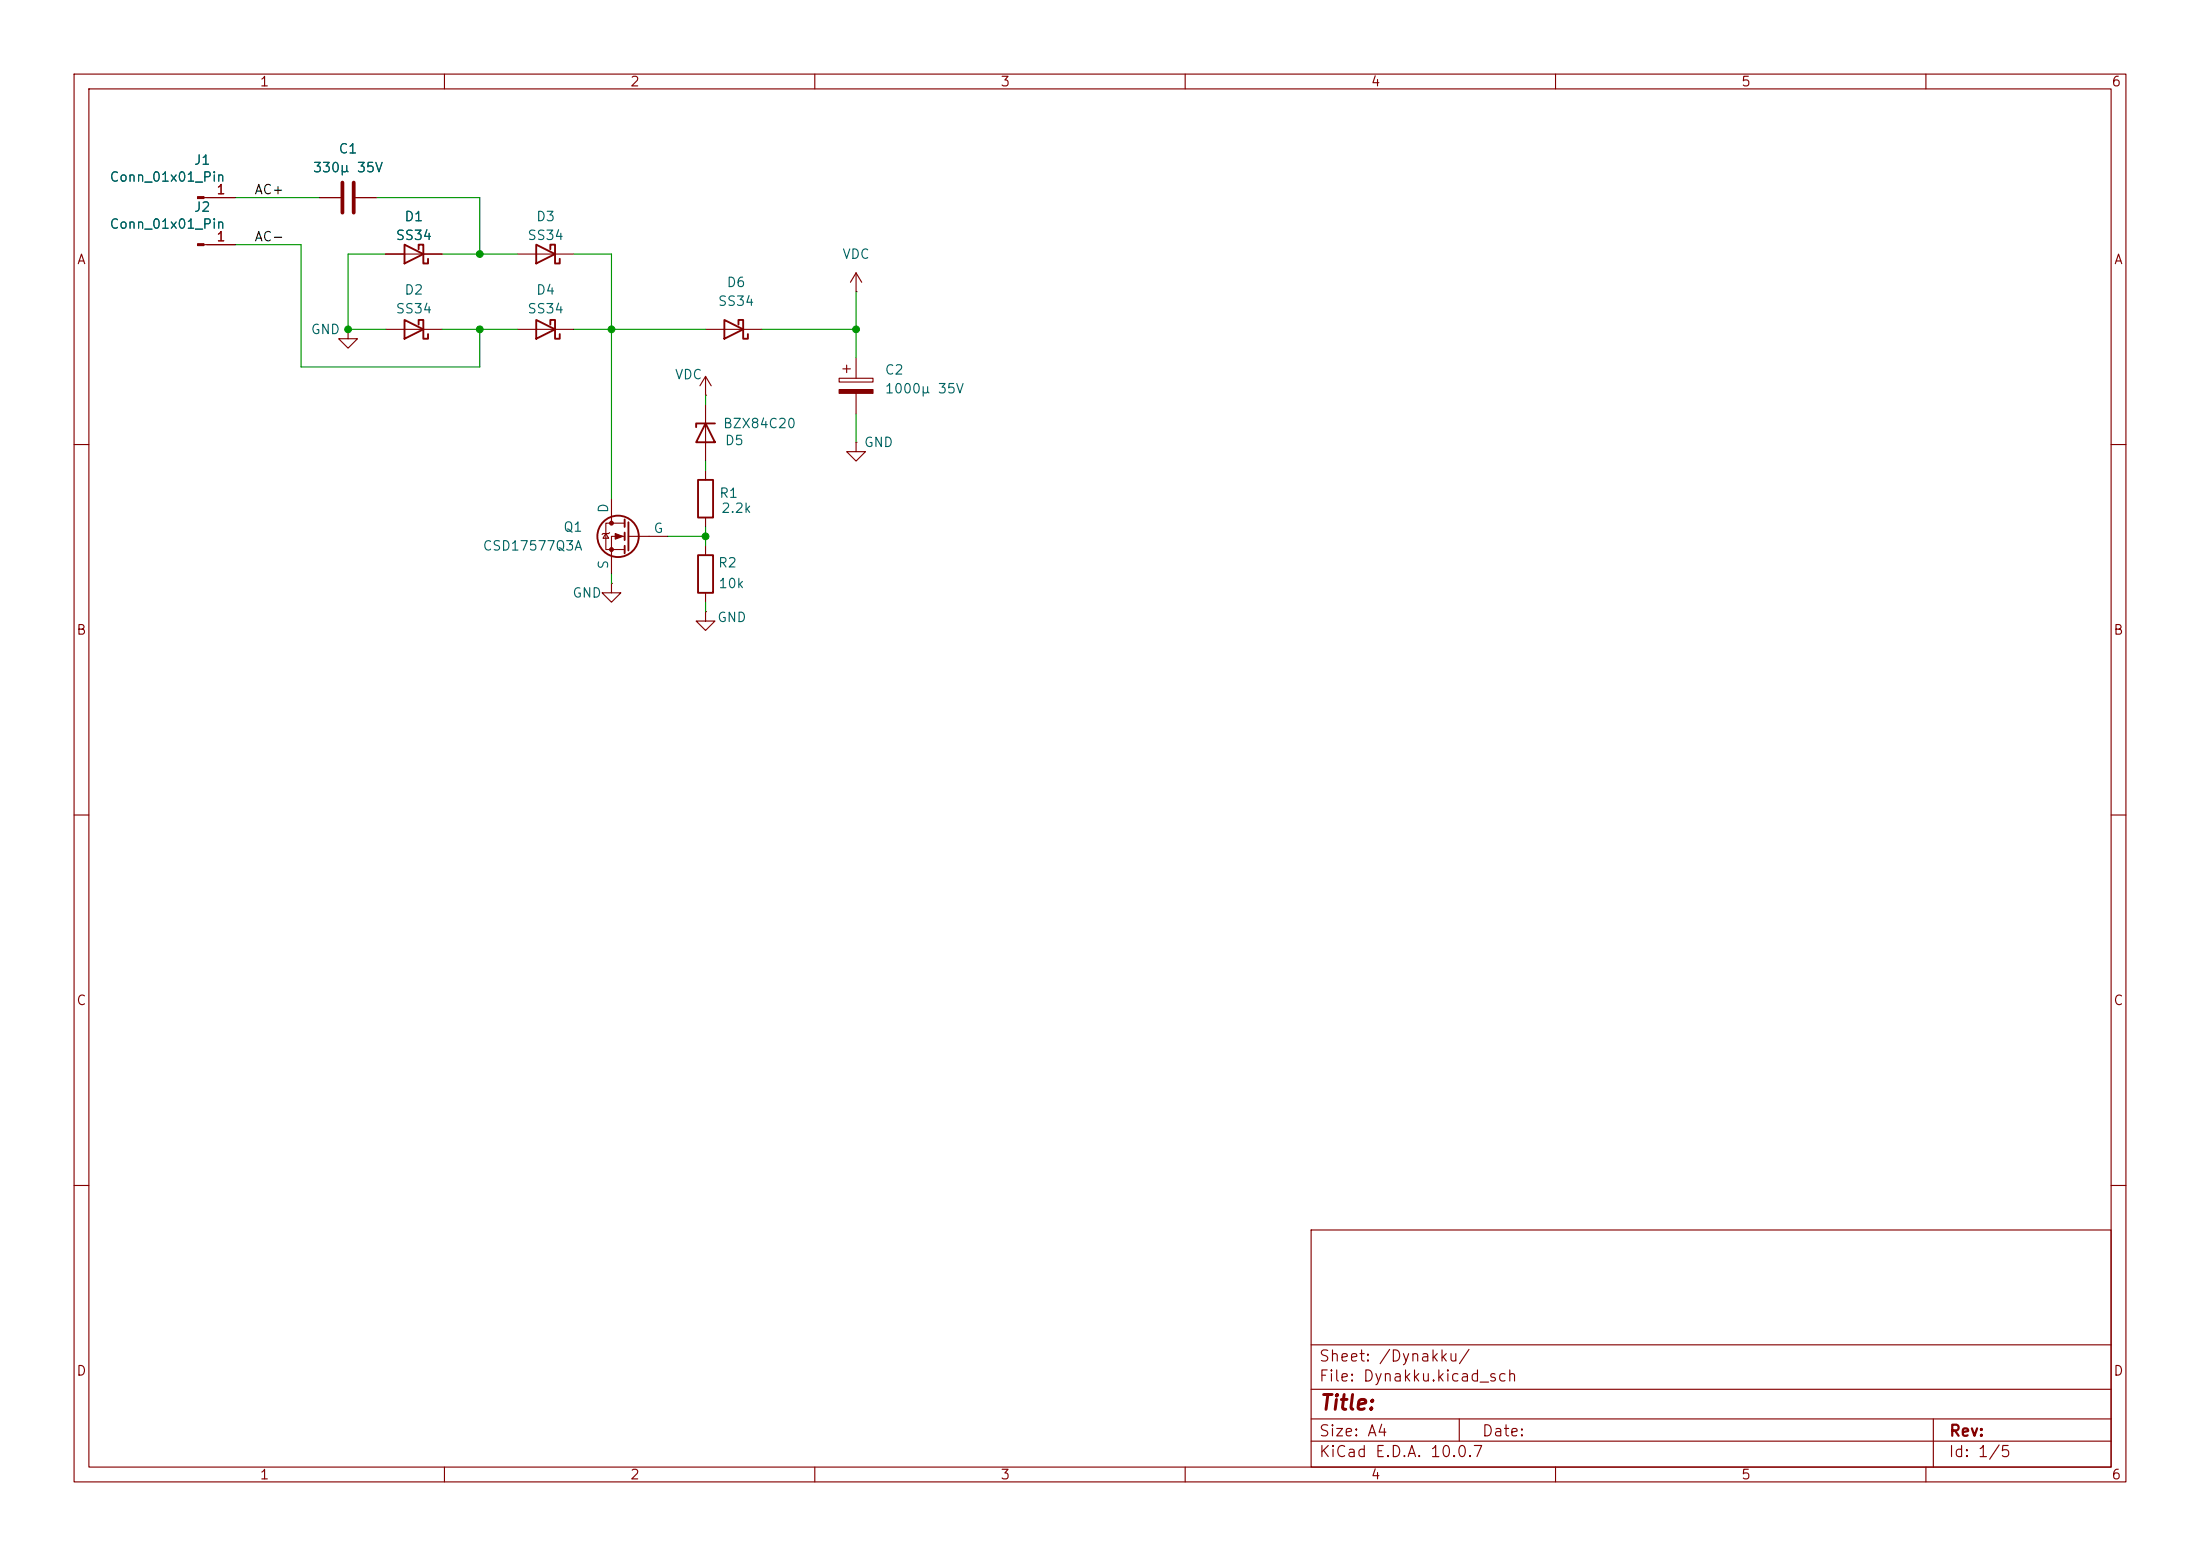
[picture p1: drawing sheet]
(kicad_sch
 (version 20260306)
 (generator "eeschema")
 (generator_version "10.0")
 (paper "A4")
 (lib_symbols
  (symbol "Connector:Conn_01x01_Pin"
   (pin_names
    (offset 1.016) (hide yes)) (exclude_from_sim no) (in_bom yes) (on_board yes)
   (in_pos_files yes)
   (duplicate_pin_numbers_are_jumpers no)
   (property "Reference" "J" (at 0 2.54 0) (show_name no) (do_not_autoplace no) (effects (font (size 1.27 1.27))))
   (property "Value" "Conn_01x01_Pin" (at 0 -2.54 0) (show_name no) (do_not_autoplace no) (effects (font (size 1.27 1.27))))
   (property "Footprint" "" (at 0 0 0) (show_name no) (do_not_autoplace no) (hide yes) (effects (font (size 1.27 1.27))))
   (property "Datasheet" "" (at 0 0 0) (show_name no) (do_not_autoplace no) (hide yes) (effects (font (size 1.27 1.27))))
   (property "Description" "Generic connector, single row, 01x01, script generated" (at 0 0 0) (show_name no) (do_not_autoplace no) (hide yes) (effects (font (size 1.27 1.27))))
   (property "ki_locked" "" (at 0 0 0) (show_name no) (do_not_autoplace no) (effects (font (size 1.27 1.27))))
   (symbol "Conn_01x01_Pin_1_1"
    (rectangle (start 0.8636 0.127) (end 0 -0.127) (stroke (width 0.1524) (type default)) (fill (type outline)))
    (polyline (pts (xy 1.27 0) (xy 0.8636 0)) (stroke (width 0.1524) (type default)) (fill (type none)))
    (pin passive line (at 5.08 0 180) (length 3.81) (name "Pin_1" (effects (font (size 1.27 1.27)))) (number "1" (effects (font (size 1.27 1.27))))))
   (embedded_fonts no))
  (symbol "Device:C"
   (pin_numbers (hide yes))
   (pin_names
    (offset 0.254)) (exclude_from_sim no) (in_bom yes) (on_board yes)
   (in_pos_files yes)
   (duplicate_pin_numbers_are_jumpers no)
   (property "Reference" "C" (at 0.635 2.54 0) (show_name no) (do_not_autoplace no) (effects (font (size 1.27 1.27)) (justify left)))
   (property "Value" "C" (at 0.635 -2.54 0) (show_name no) (do_not_autoplace no) (effects (font (size 1.27 1.27)) (justify left)))
   (property "Footprint" "" (at 0.9652 -3.81 0) (show_name no) (do_not_autoplace no) (hide yes) (effects (font (size 1.27 1.27))))
   (property "Datasheet" "" (at 0 0 0) (show_name no) (do_not_autoplace no) (hide yes) (effects (font (size 1.27 1.27))))
   (property "Description" "Unpolarized capacitor" (at 0 0 0) (show_name no) (do_not_autoplace no) (hide yes) (effects (font (size 1.27 1.27))))
   (symbol "C_0_1"
    (polyline (pts (xy -2.032 0.762) (xy 2.032 0.762)) (stroke (width 0.508) (type default)) (fill (type none)))
    (polyline (pts (xy -2.032 -0.762) (xy 2.032 -0.762)) (stroke (width 0.508) (type default)) (fill (type none))))
   (symbol "C_1_1"
    (pin passive line (at 0 3.81 270) (length 2.794) (name "" (effects (font (size 1.27 1.27)))) (number "1" (effects (font (size 1.27 1.27)))))
    (pin passive line (at 0 -3.81 90) (length 2.794) (name "" (effects (font (size 1.27 1.27)))) (number "2" (effects (font (size 1.27 1.27))))))
   (embedded_fonts no))
  (symbol "Device:C_Polarized"
   (pin_numbers (hide yes))
   (pin_names
    (offset 0.254)) (exclude_from_sim no) (in_bom yes) (on_board yes)
   (in_pos_files yes)
   (duplicate_pin_numbers_are_jumpers no)
   (property "Reference" "C" (at 0.635 2.54 0) (show_name no) (do_not_autoplace no) (effects (font (size 1.27 1.27)) (justify left)))
   (property "Value" "C_Polarized" (at 0.635 -2.54 0) (show_name no) (do_not_autoplace no) (effects (font (size 1.27 1.27)) (justify left)))
   (property "Footprint" "" (at 0.9652 -3.81 0) (show_name no) (do_not_autoplace no) (hide yes) (effects (font (size 1.27 1.27))))
   (property "Datasheet" "" (at 0 0 0) (show_name no) (do_not_autoplace no) (hide yes) (effects (font (size 1.27 1.27))))
   (property "Description" "Polarized capacitor" (at 0 0 0) (show_name no) (do_not_autoplace no) (hide yes) (effects (font (size 1.27 1.27))))
   (symbol "C_Polarized_0_1"
    (rectangle (start -2.286 0.508) (end 2.286 1.016) (stroke (width 0) (type default)) (fill (type none)))
    (polyline (pts (xy -1.778 2.286) (xy -0.762 2.286)) (stroke (width 0) (type default)) (fill (type none)))
    (polyline (pts (xy -1.27 2.794) (xy -1.27 1.778)) (stroke (width 0) (type default)) (fill (type none)))
    (rectangle (start 2.286 -0.508) (end -2.286 -1.016) (stroke (width 0) (type default)) (fill (type outline))))
   (symbol "C_Polarized_1_1"
    (pin passive line (at 0 3.81 270) (length 2.794) (name "" (effects (font (size 1.27 1.27)))) (number "1" (effects (font (size 1.27 1.27)))))
    (pin passive line (at 0 -3.81 90) (length 2.794) (name "" (effects (font (size 1.27 1.27)))) (number "2" (effects (font (size 1.27 1.27))))))
   (embedded_fonts no))
  (symbol "Device:D_Schottky"
   (pin_numbers (hide yes))
   (pin_names
    (offset 1.016) (hide yes)) (exclude_from_sim no) (in_bom yes) (on_board yes)
   (in_pos_files yes)
   (duplicate_pin_numbers_are_jumpers no)
   (property "Reference" "D" (at 0 2.54 0) (show_name no) (do_not_autoplace no) (effects (font (size 1.27 1.27))))
   (property "Value" "D_Schottky" (at 0 -2.54 0) (show_name no) (do_not_autoplace no) (effects (font (size 1.27 1.27))))
   (property "Footprint" "" (at 0 0 0) (show_name no) (do_not_autoplace no) (hide yes) (effects (font (size 1.27 1.27))))
   (property "Datasheet" "" (at 0 0 0) (show_name no) (do_not_autoplace no) (hide yes) (effects (font (size 1.27 1.27))))
   (property "Description" "Schottky diode" (at 0 0 0) (show_name no) (do_not_autoplace no) (hide yes) (effects (font (size 1.27 1.27))))
   (symbol "D_Schottky_0_1"
    (polyline (pts (xy -1.905 0.635) (xy -1.905 1.27) (xy -1.27 1.27) (xy -1.27 -1.27) (xy -0.635 -1.27) (xy -0.635 -0.635)) (stroke (width 0.254) (type default)) (fill (type none)))
    (polyline (pts (xy 1.27 1.27) (xy 1.27 -1.27) (xy -1.27 0) (xy 1.27 1.27)) (stroke (width 0.254) (type default)) (fill (type none)))
    (polyline (pts (xy 1.27 0) (xy -1.27 0)) (stroke (width 0) (type default)) (fill (type none))))
   (symbol "D_Schottky_1_1"
    (pin passive line (at -3.81 0 0) (length 2.54) (name "K" (effects (font (size 1.27 1.27)))) (number "1" (effects (font (size 1.27 1.27)))))
    (pin passive line (at 3.81 0 180) (length 2.54) (name "A" (effects (font (size 1.27 1.27)))) (number "2" (effects (font (size 1.27 1.27))))))
   (embedded_fonts no))
  (symbol "Device:R"
   (pin_numbers (hide yes))
   (pin_names
    (offset 0)) (exclude_from_sim no) (in_bom yes) (on_board yes)
   (in_pos_files yes)
   (duplicate_pin_numbers_are_jumpers no)
   (property "Reference" "R" (at 2.032 0 90) (show_name no) (do_not_autoplace no) (effects (font (size 1.27 1.27))))
   (property "Value" "R" (at 0 0 90) (show_name no) (do_not_autoplace no) (effects (font (size 1.27 1.27))))
   (property "Footprint" "" (at -1.778 0 90) (show_name no) (do_not_autoplace no) (hide yes) (effects (font (size 1.27 1.27))))
   (property "Datasheet" "" (at 0 0 0) (show_name no) (do_not_autoplace no) (hide yes) (effects (font (size 1.27 1.27))))
   (property "Description" "Resistor" (at 0 0 0) (show_name no) (do_not_autoplace no) (hide yes) (effects (font (size 1.27 1.27))))
   (symbol "R_0_1"
    (rectangle (start -1.016 -2.54) (end 1.016 2.54) (stroke (width 0.254) (type default)) (fill (type none))))
   (symbol "R_1_1"
    (pin passive line (at 0 3.81 270) (length 1.27) (name "" (effects (font (size 1.27 1.27)))) (number "1" (effects (font (size 1.27 1.27)))))
    (pin passive line (at 0 -3.81 90) (length 1.27) (name "" (effects (font (size 1.27 1.27)))) (number "2" (effects (font (size 1.27 1.27))))))
   (embedded_fonts no))
  (symbol "Diode:BZX84Cxx"
   (pin_numbers (hide yes))
   (pin_names (hide yes)) (exclude_from_sim no) (in_bom yes) (on_board yes)
   (in_pos_files yes)
   (duplicate_pin_numbers_are_jumpers no)
   (property "Reference" "D" (at 0 3.81 0) (show_name no) (do_not_autoplace no) (effects (font (size 1.27 1.27))))
   (property "Value" "BZX84Cxx" (at 0 -3.81 0) (show_name no) (do_not_autoplace no) (effects (font (size 1.27 1.27))))
   (property "Footprint" "Package_TO_SOT_SMD:SOT-23" (at 0 0 0) (show_name no) (do_not_autoplace no) (hide yes) (effects (font (size 1.27 1.27))))
   (property "Datasheet" "https://diotec.com/tl_files/diotec/files/pdf/datasheets/bzx84c2v4.pdf" (at 0 0 0) (show_name no) (do_not_autoplace no) (hide yes) (effects (font (size 1.27 1.27))))
   (property "Description" "300mW Zener Diode, SOT-23" (at 0 0 0) (show_name no) (do_not_autoplace no) (hide yes) (effects (font (size 1.27 1.27))))
   (symbol "BZX84Cxx_0_1"
    (polyline (pts (xy -1.27 -1.27) (xy -1.27 1.27) (xy -0.762 1.27)) (stroke (width 0.254) (type default)) (fill (type none)))
    (polyline (pts (xy 1.27 0) (xy -1.27 0)) (stroke (width 0) (type default)) (fill (type none)))
    (polyline (pts (xy 1.27 -1.27) (xy 1.27 1.27) (xy -1.27 0) (xy 1.27 -1.27)) (stroke (width 0.254) (type default)) (fill (type none))))
   (symbol "BZX84Cxx_1_1"
    (pin passive line (at 3.81 0 180) (length 2.54) (name "A" (effects (font (size 1.27 1.27)))) (number "1" (effects (font (size 1.27 1.27)))))
    (pin no_connect line (at 1.27 0 180) (length 2.54) (hide yes) (name "NC" (effects (font (size 1.27 1.27)))) (number "2" (effects (font (size 1.27 1.27)))))
    (pin passive line (at -3.81 0 0) (length 2.54) (name "K" (effects (font (size 1.27 1.27)))) (number "3" (effects (font (size 1.27 1.27))))))
   (embedded_fonts no))
  (symbol "Simulation_SPICE:NMOS"
   (pin_numbers (hide yes))
   (pin_names
    (offset 0)) (exclude_from_sim no) (in_bom yes) (on_board yes)
   (in_pos_files yes)
   (duplicate_pin_numbers_are_jumpers no)
   (property "Reference" "Q" (at 5.08 1.27 0) (show_name no) (do_not_autoplace no) (effects (font (size 1.27 1.27)) (justify left)))
   (property "Value" "NMOS" (at 5.08 -1.27 0) (show_name no) (do_not_autoplace no) (effects (font (size 1.27 1.27)) (justify left)))
   (property "Footprint" "" (at 5.08 2.54 0) (show_name no) (do_not_autoplace no) (hide yes) (effects (font (size 1.27 1.27))))
   (property "Datasheet" "https://ngspice.sourceforge.io/docs/ngspice-html-manual/manual.xhtml#cha_MOSFETs" (at 0 -12.7 0) (show_name no) (do_not_autoplace no) (hide yes) (effects (font (size 1.27 1.27))))
   (property "Description" "N-MOSFET transistor, drain/source/gate" (at 0 0 0) (show_name no) (do_not_autoplace no) (hide yes) (effects (font (size 1.27 1.27))))
   (property "Sim.Device" "NMOS" (at 0 -17.145 0) (show_name no) (do_not_autoplace no) (hide yes) (effects (font (size 1.27 1.27))))
   (property "Sim.Type" "VDMOS" (at 0 -19.05 0) (show_name no) (do_not_autoplace no) (hide yes) (effects (font (size 1.27 1.27))))
   (property "Sim.Pins" "1=D 2=G 3=S" (at 0 -15.24 0) (show_name no) (do_not_autoplace no) (hide yes) (effects (font (size 1.27 1.27))))
   (symbol "NMOS_0_1"
    (polyline (pts (xy 0.254 1.905) (xy 0.254 -1.905)) (stroke (width 0.254) (type default)) (fill (type none)))
    (polyline (pts (xy 0.254 0) (xy -2.54 0)) (stroke (width 0) (type default)) (fill (type none)))
    (polyline (pts (xy 0.762 2.286) (xy 0.762 1.27)) (stroke (width 0.254) (type default)) (fill (type none)))
    (polyline (pts (xy 0.762 0.508) (xy 0.762 -0.508)) (stroke (width 0.254) (type default)) (fill (type none)))
    (polyline (pts (xy 0.762 -1.27) (xy 0.762 -2.286)) (stroke (width 0.254) (type default)) (fill (type none)))
    (polyline (pts (xy 0.762 -1.778) (xy 3.302 -1.778) (xy 3.302 1.778) (xy 0.762 1.778)) (stroke (width 0) (type default)) (fill (type none)))
    (polyline (pts (xy 1.016 0) (xy 2.032 0.381) (xy 2.032 -0.381) (xy 1.016 0)) (stroke (width 0) (type default)) (fill (type outline)))
    (circle (center 1.651 0) (radius 2.794) (stroke (width 0.254) (type default)) (fill (type none)))
    (polyline (pts (xy 2.54 2.54) (xy 2.54 1.778)) (stroke (width 0) (type default)) (fill (type none)))
    (circle (center 2.54 1.778) (radius 0.254) (stroke (width 0) (type default)) (fill (type outline)))
    (circle (center 2.54 -1.778) (radius 0.254) (stroke (width 0) (type default)) (fill (type outline)))
    (polyline (pts (xy 2.54 -2.54) (xy 2.54 0) (xy 0.762 0)) (stroke (width 0) (type default)) (fill (type none)))
    (polyline (pts (xy 2.794 0.508) (xy 2.921 0.381) (xy 3.683 0.381) (xy 3.81 0.254)) (stroke (width 0) (type default)) (fill (type none)))
    (polyline (pts (xy 3.302 0.381) (xy 2.921 -0.254) (xy 3.683 -0.254) (xy 3.302 0.381)) (stroke (width 0) (type default)) (fill (type none))))
   (symbol "NMOS_1_1"
    (pin passive line (at 2.54 5.08 270) (length 2.54) (name "D" (effects (font (size 1.27 1.27)))) (number "1" (effects (font (size 1.27 1.27)))))
    (pin input line (at -5.08 0 0) (length 2.54) (name "G" (effects (font (size 1.27 1.27)))) (number "2" (effects (font (size 1.27 1.27)))))
    (pin passive line (at 2.54 -5.08 90) (length 2.54) (name "S" (effects (font (size 1.27 1.27)))) (number "3" (effects (font (size 1.27 1.27))))))
   (embedded_fonts no))
  (symbol "power:GND"
   (power global)
   (pin_numbers (hide yes))
   (pin_names
    (offset 0) (hide yes)) (exclude_from_sim no) (in_bom yes) (on_board yes)
   (in_pos_files yes)
   (duplicate_pin_numbers_are_jumpers no)
   (property "Reference" "#PWR" (at 0 -6.35 0) (show_name no) (do_not_autoplace no) (hide yes) (effects (font (size 1.27 1.27))))
   (property "Value" "GND" (at 0 -3.81 0) (show_name no) (do_not_autoplace no) (effects (font (size 1.27 1.27))))
   (property "Footprint" "" (at 0 0 0) (show_name no) (do_not_autoplace no) (hide yes) (effects (font (size 1.27 1.27))))
   (property "Datasheet" "" (at 0 0 0) (show_name no) (do_not_autoplace no) (hide yes) (effects (font (size 1.27 1.27))))
   (property "Description" "Power symbol creates a global label with name \"GND\" , ground" (at 0 0 0) (show_name no) (do_not_autoplace no) (hide yes) (effects (font (size 1.27 1.27))))
   (symbol "GND_0_1"
    (polyline (pts (xy 0 0) (xy 0 -1.27) (xy 1.27 -1.27) (xy 0 -2.54) (xy -1.27 -1.27) (xy 0 -1.27)) (stroke (width 0) (type default)) (fill (type none))))
   (symbol "GND_1_1"
    (pin power_in line (at 0 0 270) (length 0) (name "" (effects (font (size 1.27 1.27)))) (number "1" (effects (font (size 1.27 1.27))))))
   (embedded_fonts no))
  (symbol "power:VDC"
   (power global)
   (pin_numbers (hide yes))
   (pin_names
    (offset 0) (hide yes)) (exclude_from_sim no) (in_bom yes) (on_board yes)
   (in_pos_files yes)
   (duplicate_pin_numbers_are_jumpers no)
   (property "Reference" "#PWR" (at 0 -3.81 0) (show_name no) (do_not_autoplace no) (hide yes) (effects (font (size 1.27 1.27))))
   (property "Value" "VDC" (at 0 3.556 0) (show_name no) (do_not_autoplace no) (effects (font (size 1.27 1.27))))
   (property "Footprint" "" (at 0 0 0) (show_name no) (do_not_autoplace no) (hide yes) (effects (font (size 1.27 1.27))))
   (property "Datasheet" "" (at 0 0 0) (show_name no) (do_not_autoplace no) (hide yes) (effects (font (size 1.27 1.27))))
   (property "Description" "Power symbol creates a global label with name \"VDC\"" (at 0 0 0) (show_name no) (do_not_autoplace no) (hide yes) (effects (font (size 1.27 1.27))))
   (symbol "VDC_0_1"
    (polyline (pts (xy -0.762 1.27) (xy 0 2.54)) (stroke (width 0) (type default)) (fill (type none)))
    (polyline (pts (xy 0 2.54) (xy 0.762 1.27)) (stroke (width 0) (type default)) (fill (type none)))
    (polyline (pts (xy 0 0) (xy 0 2.54)) (stroke (width 0) (type default)) (fill (type none))))
   (symbol "VDC_1_1"
    (pin power_in line (at 0 0 90) (length 0) (name "" (effects (font (size 1.27 1.27)))) (number "1" (effects (font (size 1.27 1.27))))))
   (embedded_fonts no)))
 (junction
  (at 64.77 44.45)
  (diameter 0)
  (color 0 0 0 0))
 (junction
  (at 82.55 44.45)
  (diameter 0)
  (color 0 0 0 0))
 (junction
  (at 95.25 72.39)
  (diameter 0)
  (color 0 0 0 0))
 (junction
  (at 115.57 44.45)
  (diameter 0)
  (color 0 0 0 0))
 (junction
  (at 46.99 44.45)
  (diameter 0)
  (color 0 0 0 0))
 (junction
  (at 64.77 34.29)
  (diameter 0)
  (color 0 0 0 0))
 (wire
  (pts (xy 115.57 39.37) (xy 115.57 44.45))
  (stroke (width 0) (type default)))
 (wire
  (pts (xy 40.64 49.53) (xy 64.77 49.53))
  (stroke (width 0) (type default)))
 (wire
  (pts (xy 64.77 49.53) (xy 64.77 44.45))
  (stroke (width 0) (type default)))
 (wire
  (pts (xy 82.55 34.29) (xy 82.55 44.45))
  (stroke (width 0) (type default)))
 (wire
  (pts (xy 115.57 59.69) (xy 115.57 55.88))
  (stroke (width 0) (type default)))
 (wire
  (pts (xy 77.47 34.29) (xy 82.55 34.29))
  (stroke (width 0) (type default)))
 (wire
  (pts (xy 95.25 62.23) (xy 95.25 63.5))
  (stroke (width 0) (type default)))
 (wire
  (pts (xy 115.57 44.45) (xy 115.57 48.26))
  (stroke (width 0) (type default)))
 (wire
  (pts (xy 95.25 72.39) (xy 95.25 73.66))
  (stroke (width 0) (type default)))
 (wire
  (pts (xy 82.55 44.45) (xy 95.25 44.45))
  (stroke (width 0) (type default)))
 (wire
  (pts (xy 31.75 26.67) (xy 43.18 26.67))
  (stroke (width 0) (type default)))
 (wire
  (pts (xy 90.17 72.39) (xy 95.25 72.39))
  (stroke (width 0) (type default)))
 (wire
  (pts (xy 40.64 33.02) (xy 40.64 49.53))
  (stroke (width 0) (type default)))
 (wire
  (pts (xy 46.99 34.29) (xy 52.07 34.29))
  (stroke (width 0) (type default)))
 (wire
  (pts (xy 102.87 44.45) (xy 115.57 44.45))
  (stroke (width 0) (type default)))
 (wire
  (pts (xy 95.25 71.12) (xy 95.25 72.39))
  (stroke (width 0) (type default)))
 (wire
  (pts (xy 82.55 44.45) (xy 82.55 67.31))
  (stroke (width 0) (type default)))
 (wire
  (pts (xy 52.07 44.45) (xy 46.99 44.45))
  (stroke (width 0) (type default)))
 (wire
  (pts (xy 95.25 53.34) (xy 95.25 54.61))
  (stroke (width 0) (type default)))
 (wire
  (pts (xy 95.25 82.55) (xy 95.25 81.28))
  (stroke (width 0) (type default)))
 (wire
  (pts (xy 59.69 34.29) (xy 64.77 34.29))
  (stroke (width 0) (type default)))
 (wire
  (pts (xy 64.77 26.67) (xy 64.77 34.29))
  (stroke (width 0) (type default)))
 (wire
  (pts (xy 31.75 33.02) (xy 40.64 33.02))
  (stroke (width 0) (type default)))
 (wire
  (pts (xy 77.47 44.45) (xy 82.55 44.45))
  (stroke (width 0) (type default)))
 (wire
  (pts (xy 82.55 78.74) (xy 82.55 77.47))
  (stroke (width 0) (type default)))
 (wire
  (pts (xy 64.77 34.29) (xy 69.85 34.29))
  (stroke (width 0) (type default)))
 (wire
  (pts (xy 59.69 44.45) (xy 64.77 44.45))
  (stroke (width 0) (type default)))
 (wire
  (pts (xy 46.99 34.29) (xy 46.99 44.45))
  (stroke (width 0) (type default)))
 (wire
  (pts (xy 64.77 44.45) (xy 69.85 44.45))
  (stroke (width 0) (type default)))
 (wire
  (pts (xy 64.77 26.67) (xy 50.8 26.67))
  (stroke (width 0) (type default)))
 (label "AC-"
  (at 34.29 33.02 0)
  (effects (font (size 1.27 1.27)) (justify left bottom)))
 (label "AC+"
  (at 34.29 26.67 0)
  (effects (font (size 1.27 1.27)) (justify left bottom)))
 (symbol
  (lib_id "Connector:Conn_01x01_Pin")
  (at 26.67 33.02 0)
  (unit 1)
  (body_style 1)
  (exclude_from_sim no)
  (in_bom yes)
  (on_board yes)
  (in_pos_files yes)
  (dnp no)
  (property "Reference" "J2" (at 27.305 27.94 0) (show_name no) (do_not_autoplace no) (effects (font (size 1.27 1.27))))
  (property "Value" "Conn_01x01_Pin" (at 22.606 30.226 0) (show_name no) (do_not_autoplace no) (effects (font (size 1.27 1.27))))
  (property "Footprint" "TestPoint:TestPoint_Pad_D3.0mm" (at 26.67 33.02 0) (hide yes) (show_name no) (do_not_autoplace no) (effects (font (size 1.27 1.27))))
  (property "Datasheet" "" (at 26.67 33.02 0) (hide yes) (show_name no) (do_not_autoplace no) (effects (font (size 1.27 1.27))))
  (property "Description" "Generic connector, single row, 01x01, script generated" (at 26.67 33.02 0) (hide yes) (show_name no) (do_not_autoplace no) (effects (font (size 1.27 1.27))))
  (pin "1"))
 (symbol
  (lib_id "power:VDC")
  (at 95.25 53.34 0)
  (unit 1)
  (body_style 1)
  (exclude_from_sim no)
  (in_bom yes)
  (on_board yes)
  (in_pos_files yes)
  (dnp no)
  (property "Reference" "#PWR03" (at 95.25 57.15 0) (hide yes) (show_name no) (do_not_autoplace no) (effects (font (size 1.27 1.27))))
  (property "Value" "VDC" (at 92.964 50.546 0) (show_name no) (do_not_autoplace no) (effects (font (size 1.27 1.27))))
  (property "Footprint" "" (at 95.25 53.34 0) (hide yes) (show_name no) (do_not_autoplace no) (effects (font (size 1.27 1.27))))
  (property "Datasheet" "" (at 95.25 53.34 0) (hide yes) (show_name no) (do_not_autoplace no) (effects (font (size 1.27 1.27))))
  (property "Description" "Power symbol creates a global label with name \"VDC\"" (at 95.25 53.34 0) (hide yes) (show_name no) (do_not_autoplace no) (effects (font (size 1.27 1.27))))
  (pin "1"))
 (symbol
  (lib_id "Device:R")
  (at 95.25 77.47 0)
  (mirror y)
  (unit 1)
  (body_style 1)
  (exclude_from_sim no)
  (in_bom yes)
  (on_board yes)
  (in_pos_files yes)
  (dnp no)
  (property "Reference" "R2" (at 99.568 75.946 0) (show_name no) (do_not_autoplace no) (effects (font (size 1.27 1.27)) (justify left)))
  (property "Value" "10k" (at 100.584 78.74 0) (show_name no) (do_not_autoplace no) (effects (font (size 1.27 1.27)) (justify left)))
  (property "Footprint" "Resistor_SMD:R_0603_1608Metric_Pad0.98x0.95mm_HandSolder" (at 97.028 77.47 90) (hide yes) (show_name no) (do_not_autoplace no) (effects (font (size 1.27 1.27))))
  (property "Datasheet" "" (at 95.25 77.47 0) (hide yes) (show_name no) (do_not_autoplace no) (effects (font (size 1.27 1.27))))
  (property "Description" "Resistor" (at 95.25 77.47 0) (hide yes) (show_name no) (do_not_autoplace no) (effects (font (size 1.27 1.27))))
  (pin "2")
  (pin "1"))
 (symbol
  (lib_id "Device:C")
  (at 46.99 26.67 90)
  (unit 1)
  (body_style 1)
  (exclude_from_sim no)
  (in_bom yes)
  (on_board yes)
  (in_pos_files yes)
  (dnp no)
  (property "Reference" "C1" (at 46.99 20.066 90) (show_name no) (do_not_autoplace no) (effects (font (size 1.27 1.27))))
  (property "Value" "330µ 35V" (at 46.99 22.606 90) (show_name no) (do_not_autoplace no) (effects (font (size 1.27 1.27))))
  (property "Footprint" "" (at 50.8 25.7048 0) (hide yes) (show_name no) (do_not_autoplace no) (effects (font (size 1.27 1.27))))
  (property "Datasheet" "" (at 46.99 26.67 0) (hide yes) (show_name no) (do_not_autoplace no) (effects (font (size 1.27 1.27))))
  (property "Description" "Unpolarized capacitor" (at 46.99 26.67 0) (hide yes) (show_name no) (do_not_autoplace no) (effects (font (size 1.27 1.27))))
  (pin "2")
  (pin "1"))
 (symbol
  (lib_id "power:GND")
  (at 82.55 78.74 0)
  (mirror y)
  (unit 1)
  (body_style 1)
  (exclude_from_sim no)
  (in_bom yes)
  (on_board yes)
  (in_pos_files yes)
  (dnp no)
  (property "Reference" "#PWR02" (at 82.55 85.09 0) (hide yes) (show_name no) (do_not_autoplace no) (effects (font (size 1.27 1.27))))
  (property "Value" "GND" (at 79.248 80.01 0) (show_name no) (do_not_autoplace no) (effects (font (size 1.27 1.27))))
  (property "Footprint" "" (at 82.55 78.74 0) (hide yes) (show_name no) (do_not_autoplace no) (effects (font (size 1.27 1.27))))
  (property "Datasheet" "" (at 82.55 78.74 0) (hide yes) (show_name no) (do_not_autoplace no) (effects (font (size 1.27 1.27))))
  (property "Description" "Power symbol creates a global label with name \"GND\" , ground" (at 82.55 78.74 0) (hide yes) (show_name no) (do_not_autoplace no) (effects (font (size 1.27 1.27))))
  (pin "1"))
 (symbol
  (lib_id "Connector:Conn_01x01_Pin")
  (at 26.67 26.67 0)
  (unit 1)
  (body_style 1)
  (exclude_from_sim no)
  (in_bom yes)
  (on_board yes)
  (in_pos_files yes)
  (dnp no)
  (property "Reference" "J1" (at 27.305 21.59 0) (show_name no) (do_not_autoplace no) (effects (font (size 1.27 1.27))))
  (property "Value" "Conn_01x01_Pin" (at 22.606 23.876 0) (show_name no) (do_not_autoplace no) (effects (font (size 1.27 1.27))))
  (property "Footprint" "TestPoint:TestPoint_Pad_D3.0mm" (at 26.67 26.67 0) (hide yes) (show_name no) (do_not_autoplace no) (effects (font (size 1.27 1.27))))
  (property "Datasheet" "" (at 26.67 26.67 0) (hide yes) (show_name no) (do_not_autoplace no) (effects (font (size 1.27 1.27))))
  (property "Description" "Generic connector, single row, 01x01, script generated" (at 26.67 26.67 0) (hide yes) (show_name no) (do_not_autoplace no) (effects (font (size 1.27 1.27))))
  (pin "1"))
 (symbol
  (lib_id "Simulation_SPICE:NMOS")
  (at 85.09 72.39 0)
  (mirror y)
  (unit 1)
  (body_style 1)
  (exclude_from_sim no)
  (in_bom yes)
  (on_board yes)
  (in_pos_files yes)
  (dnp no)
  (fields_autoplaced yes)
  (property "Reference" "Q1" (at 78.74 71.1199 0) (show_name no) (do_not_autoplace no) (effects (font (size 1.27 1.27)) (justify left)))
  (property "Value" "CSD17577Q3A" (at 78.74 73.6599 0) (show_name no) (do_not_autoplace no) (effects (font (size 1.27 1.27)) (justify left)))
  (property "Footprint" "Package_SON:VSONP-8-1EP_5x6_P1.27mm" (at 80.01 69.85 0) (hide yes) (show_name no) (do_not_autoplace no) (effects (font (size 1.27 1.27))))
  (property "Datasheet" "https://ngspice.sourceforge.io/docs/ngspice-html-manual/manual.xhtml#cha_MOSFETs" (at 85.09 85.09 0) (hide yes) (show_name no) (do_not_autoplace no) (effects (font (size 1.27 1.27))))
  (property "Description" "N-MOSFET transistor, drain/source/gate" (at 85.09 72.39 0) (hide yes) (show_name no) (do_not_autoplace no) (effects (font (size 1.27 1.27))))
  (property "Sim.Device" "NMOS" (at 85.09 89.535 0) (hide yes) (show_name no) (do_not_autoplace no) (effects (font (size 1.27 1.27))))
  (property "Sim.Type" "VDMOS" (at 85.09 91.44 0) (hide yes) (show_name no) (do_not_autoplace no) (effects (font (size 1.27 1.27))))
  (property "Sim.Pins" "1=D 2=G 3=S" (at 85.09 87.63 0) (hide yes) (show_name no) (do_not_autoplace no) (effects (font (size 1.27 1.27))))
  (pin "1")
  (pin "3")
  (pin "2"))
 (symbol
  (lib_id "Device:C_Polarized")
  (at 115.57 52.07 0)
  (unit 1)
  (body_style 1)
  (exclude_from_sim no)
  (in_bom yes)
  (on_board yes)
  (in_pos_files yes)
  (dnp no)
  (fields_autoplaced yes)
  (property "Reference" "C2" (at 119.38 49.9109 0) (show_name no) (do_not_autoplace no) (effects (font (size 1.27 1.27)) (justify left)))
  (property "Value" "1000µ 35V" (at 119.38 52.4509 0) (show_name no) (do_not_autoplace no) (effects (font (size 1.27 1.27)) (justify left)))
  (property "Footprint" "" (at 116.5352 55.88 0) (hide yes) (show_name no) (do_not_autoplace no) (effects (font (size 1.27 1.27))))
  (property "Datasheet" "" (at 115.57 52.07 0) (hide yes) (show_name no) (do_not_autoplace no) (effects (font (size 1.27 1.27))))
  (property "Description" "Polarized capacitor" (at 115.57 52.07 0) (hide yes) (show_name no) (do_not_autoplace no) (effects (font (size 1.27 1.27))))
  (pin "2")
  (pin "1"))
 (symbol
  (lib_id "power:GND")
  (at 46.99 44.45 0)
  (unit 1)
  (body_style 1)
  (exclude_from_sim no)
  (in_bom yes)
  (on_board yes)
  (in_pos_files yes)
  (dnp no)
  (property "Reference" "#PWR01" (at 46.99 50.8 0) (hide yes) (show_name no) (do_not_autoplace no) (effects (font (size 1.27 1.27))))
  (property "Value" "GND" (at 43.942 44.45 0) (show_name no) (do_not_autoplace no) (effects (font (size 1.27 1.27))))
  (property "Footprint" "" (at 46.99 44.45 0) (hide yes) (show_name no) (do_not_autoplace no) (effects (font (size 1.27 1.27))))
  (property "Datasheet" "" (at 46.99 44.45 0) (hide yes) (show_name no) (do_not_autoplace no) (effects (font (size 1.27 1.27))))
  (property "Description" "Power symbol creates a global label with name \"GND\" , ground" (at 46.99 44.45 0) (hide yes) (show_name no) (do_not_autoplace no) (effects (font (size 1.27 1.27))))
  (pin "1"))
 (symbol
  (lib_id "Device:D_Schottky")
  (at 73.66 34.29 180)
  (unit 1)
  (body_style 1)
  (exclude_from_sim no)
  (in_bom yes)
  (on_board yes)
  (in_pos_files yes)
  (dnp no)
  (property "Reference" "D3" (at 73.66 29.21 0) (show_name no) (do_not_autoplace no) (effects (font (size 1.27 1.27))))
  (property "Value" "SS34" (at 73.66 31.75 0) (show_name no) (do_not_autoplace no) (effects (font (size 1.27 1.27))))
  (property "Footprint" "Diode_SMD:D_SMC_Handsoldering" (at 73.66 34.29 0) (hide yes) (show_name no) (do_not_autoplace no) (effects (font (size 1.27 1.27))))
  (property "Datasheet" "" (at 73.66 34.29 0) (hide yes) (show_name no) (do_not_autoplace no) (effects (font (size 1.27 1.27))))
  (property "Description" "Schottky diode" (at 73.66 34.29 0) (hide yes) (show_name no) (do_not_autoplace no) (effects (font (size 1.27 1.27))))
  (pin "1")
  (pin "2"))
 (symbol
  (lib_id "power:GND")
  (at 115.57 59.69 0)
  (unit 1)
  (body_style 1)
  (exclude_from_sim no)
  (in_bom yes)
  (on_board yes)
  (in_pos_files yes)
  (dnp no)
  (property "Reference" "#PWR06" (at 115.57 66.04 0) (hide yes) (show_name no) (do_not_autoplace no) (effects (font (size 1.27 1.27))))
  (property "Value" "GND" (at 118.618 59.69 0) (show_name no) (do_not_autoplace no) (effects (font (size 1.27 1.27))))
  (property "Footprint" "" (at 115.57 59.69 0) (hide yes) (show_name no) (do_not_autoplace no) (effects (font (size 1.27 1.27))))
  (property "Datasheet" "" (at 115.57 59.69 0) (hide yes) (show_name no) (do_not_autoplace no) (effects (font (size 1.27 1.27))))
  (property "Description" "Power symbol creates a global label with name \"GND\" , ground" (at 115.57 59.69 0) (hide yes) (show_name no) (do_not_autoplace no) (effects (font (size 1.27 1.27))))
  (pin "1"))
 (symbol
  (lib_id "Device:D_Schottky")
  (at 55.88 34.29 180)
  (unit 1)
  (body_style 1)
  (exclude_from_sim no)
  (in_bom yes)
  (on_board yes)
  (in_pos_files yes)
  (dnp no)
  (property "Reference" "D1" (at 55.88 29.21 0) (show_name no) (do_not_autoplace no) (effects (font (size 1.27 1.27))))
  (property "Value" "SS34" (at 55.88 31.75 0) (show_name no) (do_not_autoplace no) (effects (font (size 1.27 1.27))))
  (property "Footprint" "Diode_SMD:D_SMC_Handsoldering" (at 55.88 34.29 0) (hide yes) (show_name no) (do_not_autoplace no) (effects (font (size 1.27 1.27))))
  (property "Datasheet" "" (at 55.88 34.29 0) (hide yes) (show_name no) (do_not_autoplace no) (effects (font (size 1.27 1.27))))
  (property "Description" "Schottky diode" (at 55.88 34.29 0) (hide yes) (show_name no) (do_not_autoplace no) (effects (font (size 1.27 1.27))))
  (pin "1")
  (pin "2"))
 (symbol
  (lib_id "Diode:BZX84Cxx")
  (at 95.25 58.42 90)
  (mirror x)
  (unit 1)
  (body_style 1)
  (exclude_from_sim no)
  (in_bom yes)
  (on_board yes)
  (in_pos_files yes)
  (dnp no)
  (property "Reference" "D5" (at 97.79 59.436 90) (show_name no) (do_not_autoplace no) (effects (font (size 1.27 1.27)) (justify right)))
  (property "Value" "BZX84C20" (at 97.536 57.15 90) (show_name no) (do_not_autoplace no) (effects (font (size 1.27 1.27)) (justify right)))
  (property "Footprint" "Package_TO_SOT_SMD:SOT-23_Handsoldering" (at 95.25 58.42 0) (hide yes) (show_name no) (do_not_autoplace no) (effects (font (size 1.27 1.27))))
  (property "Datasheet" "https://diotec.com/tl_files/diotec/files/pdf/datasheets/bzx84c2v4.pdf" (at 95.25 58.42 0) (hide yes) (show_name no) (do_not_autoplace no) (effects (font (size 1.27 1.27))))
  (property "Description" "300mW Zener Diode, SOT-23" (at 95.25 58.42 0) (hide yes) (show_name no) (do_not_autoplace no) (effects (font (size 1.27 1.27))))
  (pin "3")
  (pin "2")
  (pin "1"))
 (symbol
  (lib_id "power:GND")
  (at 95.25 82.55 0)
  (mirror y)
  (unit 1)
  (body_style 1)
  (exclude_from_sim no)
  (in_bom yes)
  (on_board yes)
  (in_pos_files yes)
  (dnp no)
  (property "Reference" "#PWR04" (at 95.25 88.9 0) (hide yes) (show_name no) (do_not_autoplace no) (effects (font (size 1.27 1.27))))
  (property "Value" "GND" (at 98.806 83.312 0) (show_name no) (do_not_autoplace no) (effects (font (size 1.27 1.27))))
  (property "Footprint" "" (at 95.25 82.55 0) (hide yes) (show_name no) (do_not_autoplace no) (effects (font (size 1.27 1.27))))
  (property "Datasheet" "" (at 95.25 82.55 0) (hide yes) (show_name no) (do_not_autoplace no) (effects (font (size 1.27 1.27))))
  (property "Description" "Power symbol creates a global label with name \"GND\" , ground" (at 95.25 82.55 0) (hide yes) (show_name no) (do_not_autoplace no) (effects (font (size 1.27 1.27))))
  (pin "1"))
 (symbol
  (lib_id "Device:D_Schottky")
  (at 99.06 44.45 180)
  (unit 1)
  (body_style 1)
  (exclude_from_sim no)
  (in_bom yes)
  (on_board yes)
  (in_pos_files yes)
  (dnp no)
  (fields_autoplaced yes)
  (property "Reference" "D6" (at 99.3775 38.1 0) (show_name no) (do_not_autoplace no) (effects (font (size 1.27 1.27))))
  (property "Value" "SS34" (at 99.3775 40.64 0) (show_name no) (do_not_autoplace no) (effects (font (size 1.27 1.27))))
  (property "Footprint" "Diode_SMD:D_SMC_Handsoldering" (at 99.06 44.45 0) (hide yes) (show_name no) (do_not_autoplace no) (effects (font (size 1.27 1.27))))
  (property "Datasheet" "" (at 99.06 44.45 0) (hide yes) (show_name no) (do_not_autoplace no) (effects (font (size 1.27 1.27))))
  (property "Description" "Schottky diode" (at 99.06 44.45 0) (hide yes) (show_name no) (do_not_autoplace no) (effects (font (size 1.27 1.27))))
  (pin "1")
  (pin "2"))
 (symbol
  (lib_id "Device:R")
  (at 95.25 67.31 0)
  (mirror x)
  (unit 1)
  (body_style 1)
  (exclude_from_sim no)
  (in_bom yes)
  (on_board yes)
  (in_pos_files yes)
  (dnp no)
  (property "Reference" "R1" (at 97.028 66.548 0) (show_name no) (do_not_autoplace no) (effects (font (size 1.27 1.27)) (justify left)))
  (property "Value" "2.2k" (at 97.282 68.58 0) (show_name no) (do_not_autoplace no) (effects (font (size 1.27 1.27)) (justify left)))
  (property "Footprint" "Resistor_SMD:R_0603_1608Metric_Pad0.98x0.95mm_HandSolder" (at 93.472 67.31 90) (hide yes) (show_name no) (do_not_autoplace no) (effects (font (size 1.27 1.27))))
  (property "Datasheet" "" (at 95.25 67.31 0) (hide yes) (show_name no) (do_not_autoplace no) (effects (font (size 1.27 1.27))))
  (property "Description" "Resistor" (at 95.25 67.31 0) (hide yes) (show_name no) (do_not_autoplace no) (effects (font (size 1.27 1.27))))
  (pin "2")
  (pin "1"))
 (symbol
  (lib_id "Device:D_Schottky")
  (at 55.88 44.45 180)
  (unit 1)
  (body_style 1)
  (exclude_from_sim no)
  (in_bom yes)
  (on_board yes)
  (in_pos_files yes)
  (dnp no)
  (property "Reference" "D2" (at 55.88 39.116 0) (show_name no) (do_not_autoplace no) (effects (font (size 1.27 1.27))))
  (property "Value" "SS34" (at 55.88 41.656 0) (show_name no) (do_not_autoplace no) (effects (font (size 1.27 1.27))))
  (property "Footprint" "Diode_SMD:D_SMC_Handsoldering" (at 55.88 44.45 0) (hide yes) (show_name no) (do_not_autoplace no) (effects (font (size 1.27 1.27))))
  (property "Datasheet" "" (at 55.88 44.45 0) (hide yes) (show_name no) (do_not_autoplace no) (effects (font (size 1.27 1.27))))
  (property "Description" "Schottky diode" (at 55.88 44.45 0) (hide yes) (show_name no) (do_not_autoplace no) (effects (font (size 1.27 1.27))))
  (pin "1")
  (pin "2"))
 (symbol
  (lib_id "power:VDC")
  (at 115.57 39.37 0)
  (unit 1)
  (body_style 1)
  (exclude_from_sim no)
  (in_bom yes)
  (on_board yes)
  (in_pos_files yes)
  (dnp no)
  (fields_autoplaced yes)
  (property "Reference" "#PWR05" (at 115.57 43.18 0) (hide yes) (show_name no) (do_not_autoplace no) (effects (font (size 1.27 1.27))))
  (property "Value" "VDC" (at 115.57 34.29 0) (show_name no) (do_not_autoplace no) (effects (font (size 1.27 1.27))))
  (property "Footprint" "" (at 115.57 39.37 0) (hide yes) (show_name no) (do_not_autoplace no) (effects (font (size 1.27 1.27))))
  (property "Datasheet" "" (at 115.57 39.37 0) (hide yes) (show_name no) (do_not_autoplace no) (effects (font (size 1.27 1.27))))
  (property "Description" "Power symbol creates a global label with name \"VDC\"" (at 115.57 39.37 0) (hide yes) (show_name no) (do_not_autoplace no) (effects (font (size 1.27 1.27))))
  (pin "1"))
 (symbol
  (lib_id "Device:D_Schottky")
  (at 73.66 44.45 180)
  (unit 1)
  (body_style 1)
  (exclude_from_sim no)
  (in_bom yes)
  (on_board yes)
  (in_pos_files yes)
  (dnp no)
  (property "Reference" "D4" (at 73.66 39.116 0) (show_name no) (do_not_autoplace no) (effects (font (size 1.27 1.27))))
  (property "Value" "SS34" (at 73.66 41.656 0) (show_name no) (do_not_autoplace no) (effects (font (size 1.27 1.27))))
  (property "Footprint" "Diode_SMD:D_SMC_Handsoldering" (at 73.66 44.45 0) (hide yes) (show_name no) (do_not_autoplace no) (effects (font (size 1.27 1.27))))
  (property "Datasheet" "" (at 73.66 44.45 0) (hide yes) (show_name no) (do_not_autoplace no) (effects (font (size 1.27 1.27))))
  (property "Description" "Schottky diode" (at 73.66 44.45 0) (hide yes) (show_name no) (do_not_autoplace no) (effects (font (size 1.27 1.27))))
  (pin "1")
  (pin "2"))
 (sheet_instances
  (path ""
   (page "1")))
 (embedded_fonts no))
